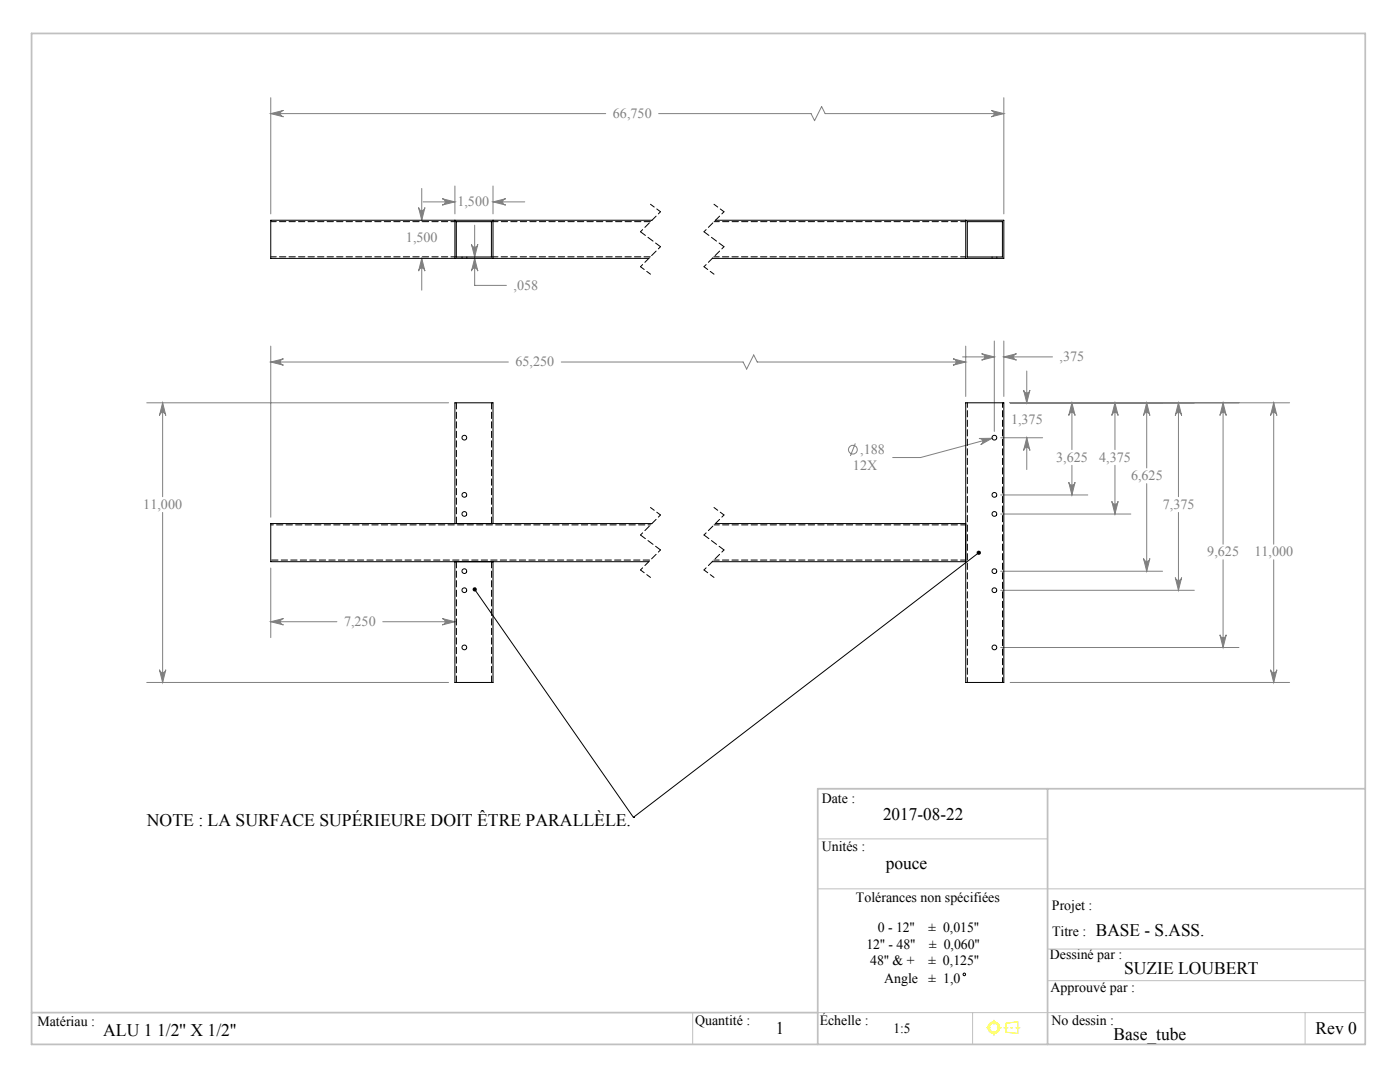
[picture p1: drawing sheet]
<svg xmlns="http://www.w3.org/2000/svg" width="280mm" height="215mm" viewBox="0 0 280 215" stroke-linecap="round" stroke-linejoin="round" font-family="sans-serif">
<g fill="none" stroke="#808080" stroke-width=".2">
<path d="M54.2 19.5v23.2M200.8 19.5v23.2M54.2 22.7l2.5-.6a.64 .64 0 0 0-.6 .6 .64 .64 0 0 0 .6 .6zM54.2 22.7h66.9M84.3 37.7v6.3M88.4 39.7l2.6 .6-2.6 .7a.64 .64 0 0 0 .6-.7 .64 .64 0 0 0-.6-.6zM91 37.2v5.5M98.6 37.2v5.5M131.7 22.7h30.5l.7 1.4 1.4-2.8 .7 1.4h35.8M198.2 22.1l2.6 .6-2.6 .6a.64 .64 0 0 0 .6-.6 .64 .64 0 0 0-.6-.6zM83.7 41.5a.64 .64 0 0 0 .6 .6 .64 .64 0 0 0 .7-.6l-.7 2.5zM84.3 51.6l.7 2.6a.64 .64 0 0 0-.7-.6 .64 .64 0 0 0-.6 .6z"/>
<path d="M84.3 51.6v6.4M84.6 40.3h6.4M94.3 48.8a.64 .64 0 0 0 .6 .6 .64 .64 0 0 0 .7-.6l-.7 2.5zM94.9 51.6l.7 2.6a.64 .64 0 0 0-.7-.6 .64 .64 0 0 0-.6 .6zM94.9 51.6v5.4h6.4M94.9 45v6.3M98.6 40.3h6.4M98.6 40.3l2.5-.6a.64 .64 0 0 0-.6 .6 .64 .64 0 0 0 .6 .7zM54.2 72.3l2.5-.6a.64 .64 0 0 0-.6 .6 .64 .64 0 0 0 .6 .7zM54.2 69.2v34.1M54.2 72.3h47.5M112.3 72.3h36.3l.7 1.4 1.4-2.8 .7 1.4h41.7"/>
<path d="M190.6 71.7l2.5 .6-2.5 .7a.64 .64 0 0 0 .6-.7 .64 .64 0 0 0-.6-.6zM192.5 71.3h6.4M193.1 69.2v10M196.3 70.7l2.6 .6-2.6 .6a.64 .64 0 0 0 .6-.6 .64 .64 0 0 0-.6-.6zM198.9 68.1v18.1M200.8 71.3l2.5-.6a.64 .64 0 0 0-.6 .6 .64 .64 0 0 0 .6 .6zM200.8 68.1v11.1M200.8 71.3h9.7M204.7 77.9a.64 .64 0 0 0 .7 .6 .64 .64 0 0 0 .6-.6l-.6 2.6zM205.4 74.1v6.4M29.4 80.5h60.3M32.5 80.5l.7 2.5a.64 .64 0 0 0-.7-.6 .64 .64 0 0 0-.6 .6z"/>
<path d="M32.5 80.5v18.8M171.1 88.6l-1 2.5M195.8 87.6h2.6l-2.3 1.2a.64 .64 0 0 0 .4-.7 .64 .64 0 0 0-.7-.5zM198.4 87.6l-14.3 3.8h-5.6M200.1 87.5h8.4M200.1 98.9h17.5M202 80.5h55.9M205.4 87.5l.6 2.5a.64 .64 0 0 0-.6-.6 .64 .64 0 0 0-.7 .6zM205.4 87.5v6.3M213.7 96.4a.64 .64 0 0 0 .7 .5 .64 .64 0 0 0 .6-.5l-.6 2.5zM214.4 80.5l.6 2.5a.64 .64 0 0 0-.6-.6 .64 .64 0 0 0-.7 .6zM214.4 80.5v9.3"/>
<path d="M214.4 93v5.9M223 80.5l.6 2.5a.64 .64 0 0 0-.6-.6 .64 .64 0 0 0-.6 .6zM223 80.5v9.3M223 93v9.7M229.3 80.5l.7 2.5a.64 .64 0 0 0-.7-.6 .64 .64 0 0 0-.6 .6zM229.3 80.5v13M229.3 96.6v17.5M235.7 80.5v18.8M235.7 80.5l.6 2.5a.64 .64 0 0 0-.6-.6 .64 .64 0 0 0-.6 .6zM244.6 80.5l.7 2.5a.64 .64 0 0 0-.7-.6 .64 .64 0 0 0-.6 .6zM244.6 80.5v28.2M254.7 80.5v28.2"/>
<path d="M254.7 80.5l.7 2.5a.64 .64 0 0 0-.7-.6 .64 .64 0 0 0-.6 .6zM32.5 102.4v34M54.2 113.5v13.9M200.1 102.7h26.1M200.1 114.1h32.4M200.1 118h38.8M222.4 100.2a.64 .64 0 0 0 .6 .5 .64 .64 0 0 0 .6-.5l-.6 2.5zM228.7 111.6a.64 .64 0 0 0 .6 .6 .64 .64 0 0 0 .7-.6l-.7 2.5zM235.1 115.4a.64 .64 0 0 0 .6 .6 .64 .64 0 0 0 .6-.6l-.6 2.6zM235.7 102.4v15.6M244.6 111.8v17.6M254.7 111.8v24.6"/>
<path d="M29.4 136.4h60.3M31.9 133.8a.64 .64 0 0 0 .6 .6 .64 .64 0 0 0 .7-.6l-.7 2.6zM54.2 124.2l2.5-.6a.64 .64 0 0 0-.6 .6 .64 .64 0 0 0 .6 .7zM54.2 124.2h13.2M76.6 124.2h14.4M88.4 123.6l2.6 .6-2.6 .7a.64 .64 0 0 0 .6-.7 .64 .64 0 0 0-.6-.6zM200.1 129.4h47.7M202 136.4h55.9M244 126.8a.64 .64 0 0 0 .6 .6 .64 .64 0 0 0 .7-.6l-.7 2.6zM254.1 133.8a.64 .64 0 0 0 .6 .6 .64 .64 0 0 0 .7-.6l-.7 2.6z"/>
<circle cx="170.6" cy="89.8" r=".87"/>
</g>
<g fill="none" stroke="#000" stroke-width=".2">
<path d="M94.9 117.8l31.8 45.5M195.8 110.4l-69.1 52.9M126.7 163.3h.1"/>
<circle cx="192.9" cy="194.7" r=".25"/>
</g>
<g fill="none" stroke="#ff0" stroke-width=".2">
<path d="M197.3 205.3h.8M198.8 203.9v.7M198.8 206.1v.8M199.5 205.4h.7M200.8 205.4h.8M201.2 204.5l2.4-.3v2.3l-2.4-.2zM202.1 205.4h.4M203.2 205.4h.8"/>
<circle cx="198.8" cy="205.3" r="1.16"/>
<circle cx="198.8" cy="205.3" r=".89"/>
</g>
<path d="M128.1 53.3l2 1.5M130.1 40.8l2 1.5M140.8 53.3l2 1.5M142.8 40.8l2 1.5M128.1 113.9l2 1.5M130.1 101.4l2 1.5M140.8 113.9l2 1.5M142.8 101.4l2 1.5" fill="none" stroke="#000" stroke-width=".2" stroke-dasharray="1.3 .6" stroke-dashoffset=".3"/>
<path d="M132.1 42.3l-4 4M132.1 49.3l-4 4M144.8 42.3l-4 4M144.8 49.3l-4 4M132.1 102.9l-4 4M132.1 109.9l-4 4M144.8 102.9l-4 4M144.8 109.9l-4 4" fill="none" stroke="#000" stroke-width=".2" stroke-dasharray="1.3 .6" stroke-dashoffset=".7"/>
<path d="M128.1 46.3l4 3M140.8 46.3l4 3M128.1 106.9l4 3M140.8 106.9l4 3" fill="none" stroke="#000" stroke-width=".2" stroke-dasharray="1.3 .6"/>
<path d="M163.5 157.6h46M163.5 177.6h109.5M163.5 167.6h46M209.5 189.6h63.5M209.5 196h63.5M138.5 202.3v6.4M163.5 202.3h109.5M194.5 202.3v6.4M261 202.3v6.4" fill="none" stroke="#c0c0c0" stroke-width=".2"/>
<path d="M6.3 6.7h266.8v202h-266.8zM209.5 157.6v51.1M273.1 157.6h-109.6v51.1M6.3 202.3h157.2" fill="none" stroke="#c0c0c0" stroke-width=".35"/>
<path d="M195.5 110.1a.43 .43 0 0 0-.1 .6 .43 .43 0 0 0 .6 .1 .43 .43 0 0 0 .1-.6l-.3 .2 .3-.2-.3-.2zM94.6 117.5a.43 .43 0 0 0 .3 .7 .43 .43 0 0 0 .5-.5 .43 .43 0 0 0-.7-.3l.2 .4z" fill="#000"/>
<path d="M54.2 72.3l2.5-.6a.64 .64 0 0 0-.6 .6 .64 .64 0 0 0 .6 .7zM190.6 71.7l2.5 .6-2.5 .7a.64 .64 0 0 0 .6-.7 .64 .64 0 0 0-.6-.6zM254.1 133.8a.64 .64 0 0 0 .6 .6 .64 .64 0 0 0 .7-.6l-.7 2.6zM254.7 80.5l.7 2.5a.64 .64 0 0 0-.7-.6 .64 .64 0 0 0-.6 .6zM32.5 80.5l.7 2.5a.64 .64 0 0 0-.7-.6 .64 .64 0 0 0-.6 .6zM31.9 133.8a.64 .64 0 0 0 .6 .6 .64 .64 0 0 0 .7-.6l-.7 2.6zM54.2 124.2l2.5-.6a.64 .64 0 0 0-.6 .6 .64 .64 0 0 0 .6 .7zM88.4 123.6l2.6 .6-2.6 .7a.64 .64 0 0 0 .6-.7 .64 .64 0 0 0-.6-.6zM204.7 77.9a.64 .64 0 0 0 .7 .6 .64 .64 0 0 0 .6-.6l-.6 2.6zM205.4 87.5l.6 2.5a.64 .64 0 0 0-.6-.6 .64 .64 0 0 0-.7 .6zM214.4 80.5l.6 2.5a.64 .64 0 0 0-.6-.6 .64 .64 0 0 0-.7 .6zM213.7 96.4a.64 .64 0 0 0 .7 .5 .64 .64 0 0 0 .6-.5l-.6 2.5zM223 80.5l.6 2.5a.64 .64 0 0 0-.6-.6 .64 .64 0 0 0-.6 .6zM222.4 100.2a.64 .64 0 0 0 .6 .5 .64 .64 0 0 0 .6-.5l-.6 2.5zM229.3 80.5l.7 2.5a.64 .64 0 0 0-.7-.6 .64 .64 0 0 0-.6 .6zM228.7 111.6a.64 .64 0 0 0 .6 .6 .64 .64 0 0 0 .7-.6l-.7 2.5zM235.7 80.5l.6 2.5a.64 .64 0 0 0-.6-.6 .64 .64 0 0 0-.6 .6zM235.1 115.4a.64 .64 0 0 0 .6 .6 .64 .64 0 0 0 .6-.6l-.6 2.6zM244.6 80.5l.7 2.5a.64 .64 0 0 0-.7-.6 .64 .64 0 0 0-.6 .6zM244 126.8a.64 .64 0 0 0 .6 .6 .64 .64 0 0 0 .7-.6l-.7 2.6zM200.8 71.3l2.5-.6a.64 .64 0 0 0-.6 .6 .64 .64 0 0 0 .6 .6zM196.3 70.7l2.6 .6-2.6 .6a.64 .64 0 0 0 .6-.6 .64 .64 0 0 0-.6-.6zM195.8 87.6a.64 .64 0 0 1 .7 .5 .64 .64 0 0 1-.4 .7l2.3-1.2zM88.4 39.7l2.6 .6-2.6 .7a.64 .64 0 0 0 .6-.7 .64 .64 0 0 0-.6-.6zM98.6 40.3l2.5-.6a.64 .64 0 0 0-.6 .6 .64 .64 0 0 0 .6 .7zM83.7 41.5a.64 .64 0 0 0 .6 .6 .64 .64 0 0 0 .7-.6l-.7 2.5zM84.3 51.6l.7 2.6a.64 .64 0 0 0-.7-.6 .64 .64 0 0 0-.6 .6zM94.3 48.8a.64 .64 0 0 0 .6 .6 .64 .64 0 0 0 .7-.6l-.7 2.5zM94.9 51.6l.7 2.6a.64 .64 0 0 0-.7-.6 .64 .64 0 0 0-.6 .6zM54.2 22.7l2.5-.6a.64 .64 0 0 0-.6 .6 .64 .64 0 0 0 .6 .6zM198.2 22.1l2.6 .6-2.6 .6a.64 .64 0 0 0 .6-.6 .64 .64 0 0 0-.6-.6z" fill="#808080"/>
<g fill="none" stroke="#000" stroke-width=".2">
<path d="M91 44v7.6M91.3 44.3h7v7h-7zM98.6 44v7.6M130.4 44h-76.2v7.6h75.6M143.1 44h57.7v7.6h-58.3M193.1 44v7.6M193.5 44.3h7v7h-7zM193.1 80.5h7.7v55.9h-7.7zM91 112.2v24.2h7.6v-24.2M91 104.6v-24.1h7.6v24.1M130.4 104.6h-76.2v7.6h75.6M142.5 112.2h50.6"/>
<path d="M143.1 104.6h50"/>
<circle cx="92.9" cy="87.5" r=".48"/>
<circle cx="92.9" cy="98.9" r=".48"/>
<circle cx="198.9" cy="98.9" r=".48"/>
<circle cx="198.9" cy="87.5" r=".48"/>
<circle cx="92.9" cy="114.1" r=".48"/>
<circle cx="92.9" cy="102.7" r=".48"/>
<circle cx="92.9" cy="117.9" r=".48"/>
<circle cx="198.9" cy="114.1" r=".48"/>
<circle cx="198.9" cy="102.7" r=".48"/>
<circle cx="198.9" cy="117.9" r=".48"/>
<circle cx="92.9" cy="129.4" r=".48"/>
<circle cx="198.9" cy="129.4" r=".48"/>
</g>
<path d="M193.5 136.3v-55.8M200.5 136.3v-55.8" fill="none" stroke="#000" stroke-width=".2" stroke-dasharray="1.3 .6" stroke-dashoffset=".3"/>
<path d="M91.3 44.3h-37.1M91.3 51.3h-37.1M193.2 44.3h-50.4M193.2 51.3h-50.4M193.2 111.9h-50.4M193.2 104.9h-50.4" fill="none" stroke="#000" stroke-width=".2" stroke-dasharray="1.3 .6" stroke-dashoffset=".2"/>
<path d="M130.1 111.9h-75.9" fill="none" stroke="#000" stroke-width=".2" stroke-dasharray="1.3 .6" stroke-dashoffset="-.2"/>
<path d="M130.1 104.9h-75.9" fill="none" stroke="#000" stroke-width=".2" stroke-dasharray="1.3 .6" stroke-dashoffset=".8"/>
<path d="M92.4 51.3v.3M93.4 51.6v-.3M130.1 51.3h-31.8M130.1 44.3h-31.8M198.4 51.3v.3M199.4 51.6v-.3M91.3 104.6v-24.1M98.3 104.6v-24.1M91.3 136.3v-24.1M98.3 136.3v-24.1" fill="none" stroke="#000" stroke-width=".2" stroke-dasharray="1.3 .6"/>
<g font-size="3.5">
<text x="29.4" y="165.1">NOTE : LA SURFACE SUPÉRIEURE DOIT ÊTRE PARALLÈLE.</text>
<text x="176.6" y="163.9">2017-08-22</text>
<text x="177.1" y="173.7">pouce</text>
<text x="219.2" y="187.1">BASE - S.ASS.</text>
<text x="224.8" y="194.6">SUZIE LOUBERT</text>
<text x="20.6" y="206.9">ALU 1 1/2'' X 1/2''</text>
<text x="155.2" y="206.6">1</text>
<text x="222.7" y="207.7">Base_tube</text>
<text x="263.1" y="206.6">Rev 0</text>
</g>
<g font-size="2.8" fill="#808080">
<text x="122.6" y="23.6">66,750</text>
<text x="91.5" y="41.2">1,500</text>
<text x="81.2" y="48.4">1,500</text>
<text x="102.7" y="57.9">,058</text>
<text x="103.1" y="73.2">65,250</text>
<text x="211.9" y="72.2">,375</text>
<text x="202.2" y="84.8">1,375</text>
<text x="170.6" y="93.9">12X</text>
<text x="172" y="90.7">,188</text>
<text x="211.2" y="92.3">3,625</text>
<text x="219.9" y="92.3">4,375</text>
<text x="226.2" y="95.9">6,625</text>
<text x="28.7" y="101.7">11,000</text>
<text x="232.6" y="101.7">7,375</text>
<text x="241.5" y="111.2">9,625</text>
<text x="250.9" y="111.2">11,000</text>
<text x="68.8" y="125.1">7,250</text>
</g>
<g font-size="2.8">
<text x="164.4" y="160.5">Date :</text>
<text x="164.4" y="170">Unités :</text>
<text x="171.2" y="180.3">Tolérances non spécifiées</text>
<text x="210.4" y="181.8">Projet :</text>
<text x="173.3" y="189.5">12'' - 48''</text>
<text x="175.5" y="186.2">0 - 12''</text>
<text x="185.7" y="186.2">± 0,015''</text>
<text x="185.8" y="189.5">± 0,060''</text>
<text x="210" y="191.7">Dessiné par :</text>
<text x="210.4" y="187.1">Titre :</text>
<text x="174.1" y="192.8">48'' &amp; +</text>
<text x="176.8" y="196.3">Angle</text>
<text x="185.7" y="192.8">± 0,125''</text>
<text x="185.7" y="196.3">± 1,0</text>
<text x="210.1" y="198.2">Approuvé par :</text>
<text x="7.5" y="205.1">Matériau :</text>
<text x="139" y="204.8">Quantité :</text>
<text x="163.9" y="204.8">Échelle :</text>
<text x="178.7" y="206.3">1:5</text>
<text x="210.3" y="204.7">No dessin :</text>
</g>
</svg>
